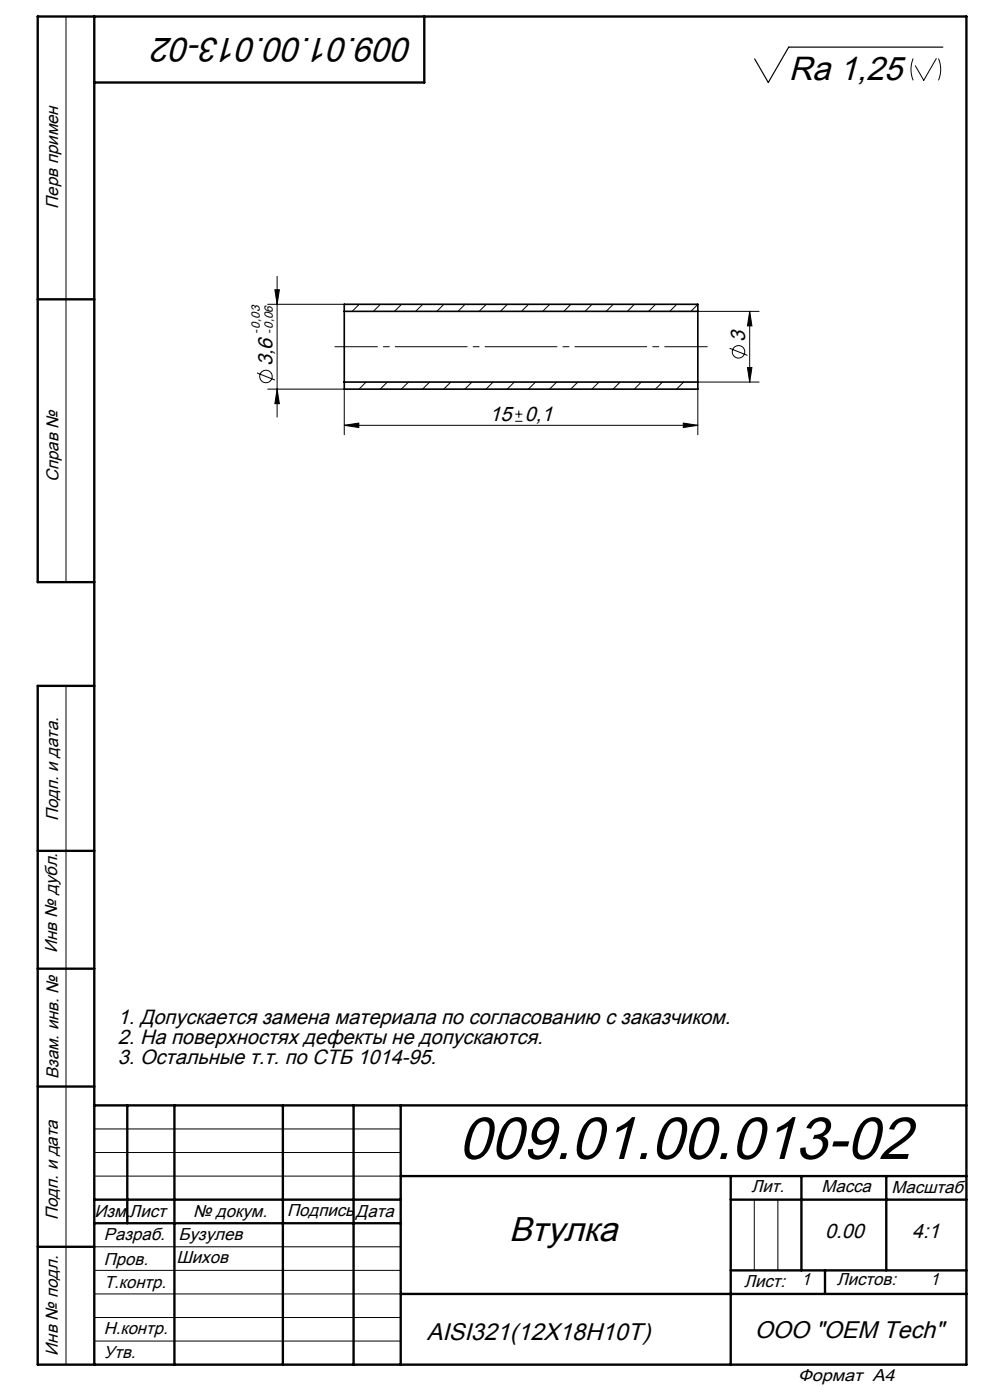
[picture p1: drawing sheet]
<svg xmlns="http://www.w3.org/2000/svg" width="210mm" height="297mm" viewBox="0 0 210 297" stroke-linecap="round" stroke-linejoin="round" font-family="sans-serif">
<g fill="none" stroke="#000" stroke-width=".21">
<path d="M14 3.5v120M193.7 12.4a6 6 0 0 0 0 4.6M198.6 12.4l-2.7 4.6-1.7-3M199.1 12.4a6 6 0 0 1 0 4.6M58.8 58.6v29.9M54.5 79.1l3.8 1.5M56.8 64.6h16.2M58.3 61.5h1l-.5 3.1zM76.2 64.6l-1.5 1.5M80.7 64.6l-1.5 1.5M85.2 64.6l-1.5 1.5M89.7 64.6l-1.5 1.5"/>
<path d="M94.2 64.6l-1.5 1.5M98.7 64.6l-1.5 1.5M103.1 64.6l-1.5 1.5M107.6 64.6l-1.5 1.5M112.1 64.6l-1.5 1.5M116.6 64.6l-1.5 1.5M121.1 64.6l-1.5 1.5M125.6 64.6l-1.5 1.5M130.1 64.6l-1.5 1.5M134.6 64.6l-1.5 1.5M139.1 64.6l-1.5 1.5M143.6 64.6l-1.5 1.5"/>
<path d="M148 66.1h13M148 64.6l-1.5 1.5M154.8 73.9l3.8 1.5M158.5 78h1l-.5 3.1zM159 66.1l.5 3h-1zM159 66.1v15M56.8 82.6h16.2v9.6M58.8 82.6l.5 3h-1zM73 90.2l3.1-.4v.9zM73 90.2h75M73.2 81.1l-.2 .1M77.7 81.1l-1.5 1.5"/>
<path d="M82.2 81.1l-1.5 1.5M86.6 81.1l-1.5 1.5M91.1 81.1l-1.5 1.5M95.6 81.1l-1.5 1.5M100.1 81.1l-1.5 1.5M104.6 81.1l-1.5 1.5M109.1 81.1l-1.5 1.5M109.3 89.4h1.5M109.3 87.9h1.5M110.1 87.1v1.5M113.6 81.1l-1.5 1.5M118.1 81.1l-1.5 1.5"/>
<path d="M122.6 81.1l-1.5 1.5M127.1 81.1l-1.5 1.5M131.5 81.1l-1.5 1.5M136 81.1l-1.5 1.5M140.5 81.1l-1.5 1.5M144.9 89.8l3.1 .4-3.1 .5zM145 81.1l-1.5 1.5M148 82.5v9.7M148 81.1h13M14 145.5v144M20 239.5h65M20 249.5h65"/>
<path d="M20 244.5h65M160 254.5v15M165 254.5v15M20 279.5h65M20 274.5h65M20 269.5h65M20 264.5h65M20 284.5h65"/>
<circle cx="56.4" cy="79.9" r="1.33"/>
<circle cx="156.7" cy="74.6" r="1.33"/>
</g>
<path d="M150 73.6h-79" fill="none" stroke="#000" stroke-width=".21" stroke-dasharray="15.2 1.3 1.3 1.3" stroke-dashoffset="6.2"/>
<path d="M200 10h-32.7l-4.3 7.5-2.9-5" fill="none" stroke="#000" stroke-width=".25"/>
<g fill="none" stroke="#000" stroke-width=".5">
<path d="M20 3.5v286M90 3.5v14h-70M8 63.5h12M20 123.5h-12v-120h197v286h-197v-144h12M8 180.5h12M8 205.5h12M8 230.5h12M20 234.5h185M27 234.5v25M37 234.5v55M60 234.5v55M75 234.5v55"/>
<path d="M85 234.5v55M20 254.5h65M20 259.5h65M85 249.5h120M155 254.5h50M155 249.5v40M170 249.5v20M188 249.5v20M8 264.5h12M85 274.5h120M155 269.5h50M175 269.5v5"/>
</g>
<g fill="#000">
<path d="M159 66.1l.5 3h-1zM158.5 78h1l-.5 3.1z"/>
<path d="M58.8 82.6l.5 3h-1zM58.3 61.5h1l-.5 3.1z"/>
<path d="M73 90.2l3.1-.4v.9zM144.9 89.8l3.1 .4-3.1 .5z"/>
</g>
<path d="M73 66.1v15M73 66.1v-1.5h75v1.5M73 66.1h75M148 66.1v15M73 81.1v1.5h75v-1.5M73 81.1h75" fill="none" stroke="#000" stroke-width=".35"/>
<text font-size="12.8" x="97.2" y="245.9">009.01.00.013-02</text>
<g font-size="7.3">
<text x="87.5" y="8" transform="rotate(-180 87.5 8)">009.01.00.013-02</text>
<text x="108" y="263.3">Втулка</text>
</g>
<text font-size="7.1" x="167.3" y="17">Ra 1,25</text>
<g font-size="5.1">
<text x="90.6" y="284.3">AISI321(12Х18Н10Т)</text>
<text x="160.1" y="283.8">OOO &quot;OEM Tech&quot;</text>
</g>
<g font-size="4.4">
<text x="57.8" y="77.7" transform="rotate(-90 57.8 77.7)">3,6</text>
<text x="158.1" y="72.5" transform="rotate(-90 158.1 72.5)">3</text>
<text x="103.8" y="89.3">15</text>
<text x="111.3" y="89.3">0,1</text>
<text x="25" y="217.3">1. Допускается замена материала по согласованию с заказчиком.</text>
<text x="25" y="221.5">2. На поверхностях дефекты не допускаются.</text>
<text x="25" y="225.8">3. Остальные т.т. по СТБ 1014-95.</text>
<text x="175" y="262.6">0.00</text>
<text x="193.5" y="262.7">4:1</text>
</g>
<g font-size="3.7">
<text x="12.3" y="44.2" transform="rotate(-90 12.3 44.2)">Перв примен</text>
<text x="12.4" y="102.3" transform="rotate(-90 12.4 102.3)">Справ №</text>
<text x="12.3" y="174.2" transform="rotate(-90 12.3 174.2)">Подп. и дата.</text>
<text x="12.1" y="202.2" transform="rotate(-90 12.1 202.2)">Инв № дубл.</text>
<text x="12.4" y="228.9" transform="rotate(-90 12.4 228.9)">Взам. инв. №</text>
<text x="60.9" y="258">Подпись</text>
<text x="159.4" y="252.8">Лит.</text>
<text x="174.3" y="252.9">Масса</text>
<text x="189.1" y="253">Масштаб</text>
<text x="12.3" y="258.8" transform="rotate(-90 12.3 258.8)">Подп. и дата</text>
<text x="20.1" y="258.2">Изм.</text>
<text x="22.1" y="263">Разраб.</text>
<text x="27.4" y="258.2">Лист</text>
<text x="37.8" y="263">Бузулев</text>
<text x="41" y="258.2">№ докум.</text>
<text x="75.5" y="258.2">Дата</text>
<text x="22.1" y="268.3">Пров.</text>
<text x="37.4" y="268">Шихов</text>
<text x="22.1" y="273.2">Т.контр.</text>
<text x="157.8" y="273">Лист:</text>
<text x="170" y="272.6">1</text>
<text x="177.5" y="272.7">Листов:</text>
<text x="197.3" y="272.5">1</text>
<text x="12.3" y="287.6" transform="rotate(-90 12.3 287.6)">Инв № подл.</text>
<text x="22" y="282.9">Н.контр.</text>
<text x="22" y="288">Утв.</text>
<text x="169.3" y="293">Формат A4</text>
</g>
<g font-size="2.6">
<text x="55.1" y="70.8" transform="rotate(-90 55.1 70.8)">-0,03</text>
<text x="57.9" y="70.8" transform="rotate(-90 57.9 70.8)">-0,06</text>
</g>
</svg>
